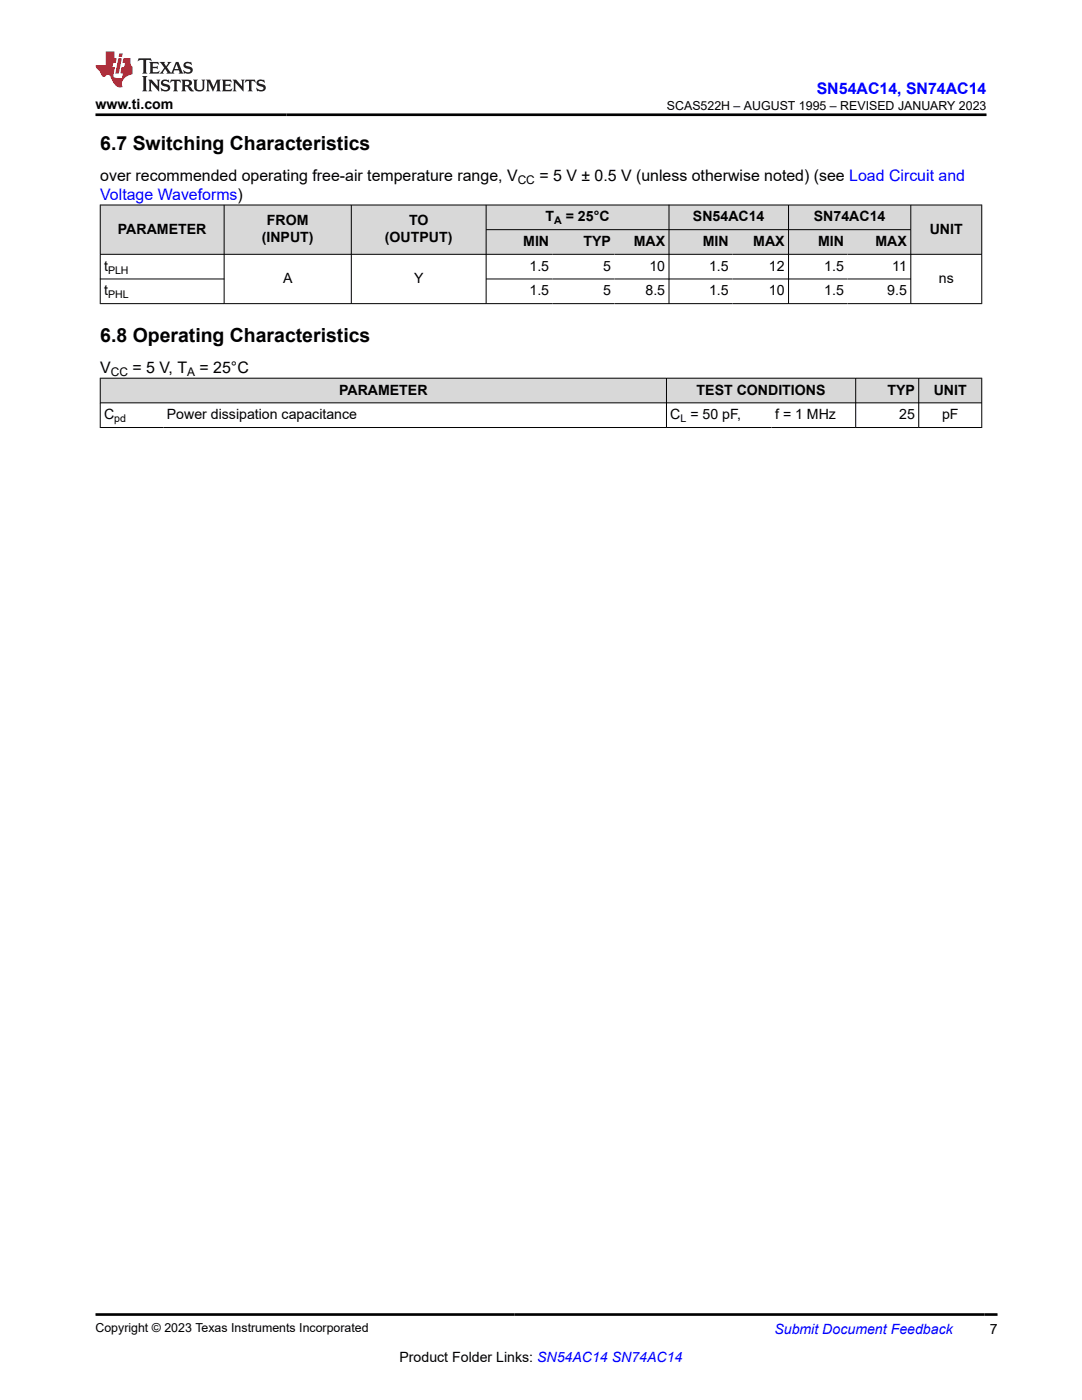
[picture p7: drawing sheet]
<svg xmlns="http://www.w3.org/2000/svg" width="216mm" height="279mm" viewBox="0 0 216 279" stroke-linecap="round" stroke-linejoin="round" font-family="sans-serif">
<g fill="#d8d8d8">
<path d="M20 40.9h175.9v4.9h-175.9z" fill-rule="evenodd"/>
<path d="M20.1 41h24.6v9.7h-24.6z" fill-rule="evenodd"/>
<path d="M44.8 41h25.2v9.7h-25.2z" fill-rule="evenodd"/>
<path d="M70.2 41h26.7v9.7h-26.7z" fill-rule="evenodd"/>
<path d="M97.1 41h36.3v4.8h-36.3z" fill-rule="evenodd"/>
<path d="M133.6 41h23.7v4.8h-23.7z" fill-rule="evenodd"/>
<path d="M157.4 41h24.3v4.8h-24.3z" fill-rule="evenodd"/>
<path d="M181.8 41h14v9.7h-14z" fill-rule="evenodd"/>
<path d="M97.1 45.9h13.2v4.8h-13.2z" fill-rule="evenodd"/>
<path d="M110.3 45.9h12.3v4.8h-12.3z" fill-rule="evenodd"/>
<path d="M122.6 45.9h10.8v4.8h-10.8z" fill-rule="evenodd"/>
<path d="M133.6 45.9h12.5v4.8h-12.5z" fill-rule="evenodd"/>
<path d="M146.1 45.9h11.2v4.8h-11.2z" fill-rule="evenodd"/>
<path d="M157.4 45.9h11.7v4.8h-11.7z" fill-rule="evenodd"/>
<path d="M169.1 45.9h12.6v4.8h-12.6z" fill-rule="evenodd"/>
</g>
<g fill="none" stroke="#000" stroke-width=".2">
<path d="M19.9 40.9h176.1M19.9 50.8h176.1M19.9 55.7h24.9M20 40.9v19.8M44.7 40.9v19.8M70.1 40.9v19.8M97 40.9v19.8M97 45.8h84.8M97 55.7h84.8M133.5 40.9v19.8M157.3 40.9v19.8M181.7 40.9v19.8"/>
<path d="M195.9 40.9v19.8M196 60.6h-176.1"/>
</g>
<g fill="#d8d8d8">
<path d="M20 75.5h175.9v4.9h-175.9z" fill-rule="evenodd"/>
<path d="M20.1 75.5h112.8v4.8h-112.8z" fill-rule="evenodd"/>
<path d="M133 75.5h37.7v4.8h-37.7z" fill-rule="evenodd"/>
<path d="M170.8 75.5h12.5v4.8h-12.5z" fill-rule="evenodd"/>
<path d="M183.4 75.5h12.4v4.8h-12.4z" fill-rule="evenodd"/>
</g>
<path d="M19.9 75.5h176.1M20 75.4v10M133 75.4v10M170.7 75.4v10M183.3 75.4v10M195.9 75.4v10M19.9 80.4h176.1M19.9 85.3h176.1" fill="none" stroke="#000" stroke-width=".2"/>
<path d="M27.7 11.6l-.2 .6 .5-.2h.6v.1v2.2l-.2 .4h1l-.2-.4v-2.2v-.1h.5l.5 .2-.1-.6zM29.8 12.4l.2 .3v1.6l-.2 .4h1.9l.1-.6a1.08 1.08 0 0 1-1.3 .2v-.7h.6l.4 .2v-.7l-.4 .2h-.6v-.5l.2-.2a1 1 0 0 1 1 .3l-.1-.5zM31.8 12.4l1 1.1-1 1.2h.9l-.2-.2 .4-.8 .5 .8-.2 .2h1.6l-.2-.2 .1-.5h1l.1 .5-.1 .2h.9l-.2-.4-.8-1.9h-.5l-1 2.1-.8-1.1 .9-1h-.8l.2 .2-.5 .6-.3-.6 .1-.2zM35.2 12.8l.4 1h-.8zM36.8 12.5a.65 .65 0 0 0-.2 .7 .65 .65 0 0 0 .6 .5l.7 .1 .1 .3a.79 .79 0 0 1-.7 .4 .79 .79 0 0 1-.7-.5l.1 .7 .2-.1a.93 .93 0 0 0 1.1 0 .93 .93 0 0 0 .4-.9 1.46 1.46 0 0 0-1.2-.6l-.1-.3a1.09 1.09 0 0 1 1.2 .2l-.2-.6-.1 .1-.6-.2zM28.4 15.2l.2 .4v2.2l-.2 .4h1l-.2-.4v-2.2l.2-.4zM29.6 15.9l.2 .4v1.5l-.2 .4h.8l-.3-.4v-1.3l1.7 1.8v-2l.2-.4h-.8l.2 .2 .1 1.1-1.2-1.3zM32.3 16a.65 .65 0 0 0-.2 .8 .65 .65 0 0 0 .7 .4l.6 .2 .1 .2a.79 .79 0 0 1-.7 .4 .79 .79 0 0 1-.7-.5l.1 .7 .2-.1a.93 .93 0 0 0 1.1 .1 .93 .93 0 0 0 .4-1 1.46 1.46 0 0 0-1.2-.5l-.1-.4a1.09 1.09 0 0 1 1.2 .2l-.2-.6-.1 .1-.6-.1zM34.1 15.9l-.1 .6a.63 .63 0 0 1 .7-.3l.1 1.6-.3 .4h1l-.2-.4v-1.6a.66 .66 0 0 1 .8 .3l-.1-.6zM36.2 15.9l.2 .4v1.5l-.2 .4h.9l-.2-.2v-.7h.5l.1 .2a.79 .79 0 0 0 1.2 .6l-1-.9a.61 .61 0 0 0 .6-.6 .61 .61 0 0 0-.5-.7zM36.9 16.2h.2a.47 .47 0 0 1 .5 .1 .47 .47 0 0 1 .1 .5l-.2 .1-.6 .1zM38.5 15.9l.2 .2a2.27 2.27 0 0 0 .4 2 1.04 1.04 0 0 0 1.7-.7v-1.3l.2-.2h-.8l.2 .4v1.1a.6 .6 0 0 1-.6 .6 .6 .6 0 0 1-.6-.6v-1.1l.3-.4zM41.1 15.9l.2 .4v1.5l-.2 .4h.7l-.2-.4v-1.4l.9 1.9 .8-1.9v1.4l-.2 .4h1l-.3-.4v-1.5l.3-.4h-.8l-.7 1.5-.7-1.5zM44.3 15.9l.2 .4v1.5l-.2 .4h1.9l.1-.6a1.09 1.09 0 0 1-1.3 .2v-.7h.6l.4 .2v-.6l-.4 .2h-.6v-.6l.2-.1a1.01 1.01 0 0 1 1 .3l-.1-.6zM46.4 15.9l.3 .4v1.5l-.3 .4h.8l-.2-.4v-1.3l1.6 1.8v-2l.2-.4h-.7l.2 .2v1.1l-1.2-1.3zM49 15.9l-.1 .6a.63 .63 0 0 1 .8-.3v1.6l-.3 .4h1l-.2-.4v-1.6a.66 .66 0 0 1 .8 .3l-.1-.6zM51.4 16a.65 .65 0 0 0-.2 .8 .65 .65 0 0 0 .6 .4l.6 .2 .2 .2a.79 .79 0 0 1-.8 .4 .79 .79 0 0 1-.6-.5l.1 .7 .2-.1a.93 .93 0 0 0 1 .1 .93 .93 0 0 0 .5-1 1.46 1.46 0 0 0-1.3-.5l-.1-.4a1.09 1.09 0 0 1 1.3 .2l-.2-.6-.2 .1-.5-.1z" fill="#231f20"/>
<path d="M21.1 10.3v2.7h-2.1l.1 .4 .9 1a.95 .95 0 0 0 .9 .9 .59 .59 0 0 1 .6-.4 .59 .59 0 0 1 .5 .3l.4 .8a1.59 1.59 0 0 0 2.1 1.4 1.61 1.61 0 0 1 1-2.3l1-.3-.1-1.5a1.59 1.59 0 0 1-.4-1.7h-1.4l-.2 .9h.5l-.1 .9h-.5l-.2 .9v.3l.4 .1-.2 .9h-.6a.73 .73 0 0 1-1.1-.7l.3-1.5h-.5l.2-.9h.5l.2-.9h-.5v-1.3zM23.6 11.6l-.6 3.1h.7l.6-3.1zM23.8 10.7l-.1 .6h.7l.1-.6z" fill="#ed1c24"/>
<path d="M19 22.9h177.8M19 262.3h180" fill="none" stroke="#000" stroke-width=".53"/>
<g font-size="3.9">
<text x="20" y="29.9">6.7 Switching Characteristics</text>
<text x="20" y="68.3">6.8 Operating Characteristics</text>
</g>
<g font-size="3.2" fill="#00f">
<text x="163" y="18.7">SN54AC14, SN74AC14</text>
<text x="20" y="39.9">Voltage Waveforms)</text>
</g>
<g font-size="3.2">
<text x="20" y="36.1">over recommended operating free-air temperature range, V</text>
<text x="107.6" y="36.1">= 5 V ± 0.5 V (unless otherwise noted) (see Load Circuit and</text>
<text x="20" y="74.4">V</text>
<text x="26.4" y="74.4">= 5 V, T</text>
<text x="39.8" y="74.4">= 25°C</text>
</g>
<g font-size="2.8">
<text x="19" y="21.8">www.ti.com</text>
<text x="23.5" y="46.6">PARAMETER</text>
<text x="53.3" y="45">FROM</text>
<text x="81.6" y="45">TO</text>
<text x="108.9" y="44.2">T</text>
<text x="112.9" y="44.2">= 25°C</text>
<text x="138.3" y="44.2">SN54AC14</text>
<text x="162.4" y="44.2">SN74AC14</text>
<text x="185.5" y="46.6">UNIT</text>
<text x="52.2" y="48.3">(INPUT)</text>
<text x="76.8" y="48.3">(OUTPUT)</text>
<text x="104.4" y="49.1">MIN</text>
<text x="116.4" y="49.1">TYP</text>
<text x="126.5" y="49.1">MAX</text>
<text x="140.2" y="49.1">MIN</text>
<text x="150.3" y="49.1">MAX</text>
<text x="163.2" y="49.1">MIN</text>
<text x="174.7" y="49.1">MAX</text>
<text x="20.8" y="54">t</text>
<text x="20.8" y="59">t</text>
<text x="56.5" y="56.5">A</text>
<text x="82.6" y="56.5">Y</text>
<text x="105.7" y="54">1.5</text>
<text x="105.7" y="59">1.5</text>
<text x="120.3" y="54">5</text>
<text x="120.3" y="59">5</text>
<text x="128.8" y="59">8.5</text>
<text x="129.6" y="54">10</text>
<text x="141.5" y="54">1.5</text>
<text x="141.5" y="59">1.5</text>
<text x="153.4" y="54">12</text>
<text x="153.4" y="59">10</text>
<text x="164.5" y="54">1.5</text>
<text x="164.5" y="59">1.5</text>
<text x="177.1" y="59">9.5</text>
<text x="178" y="54">11</text>
<text x="187.3" y="56.5">ns</text>
<text x="20.8" y="83.7">C</text>
<text x="33.3" y="83.7">Power dissipation capacitance</text>
<text x="67.7" y="78.8">PARAMETER</text>
<text x="133.8" y="83.7">C = 50 pF,</text>
<text x="139" y="78.8">TEST CONDITIONS</text>
<text x="154.7" y="83.7">f = 1 MHz</text>
<text x="177.1" y="78.8">TYP</text>
<text x="179.4" y="83.7">25</text>
<text x="186.3" y="78.8">UNIT</text>
<text x="188" y="83.7">pF</text>
<text x="197.5" y="266.1">7</text>
<text x="79.7" y="271.7">Product Folder Links: SN54AC14 SN74AC14</text>
</g>
<text font-size="2.8" fill="#00f" x="154.5" y="266.2">Submit Document Feedback</text>
<g font-size="2.5">
<text x="133.1" y="21.9">SCAS522H – AUGUST 1995 – REVISED JANUARY 2023</text>
<text x="19" y="265.9">Copyright © 2023 Texas Instruments Incorporated</text>
</g>
<g font-size="2.4">
<text x="103.3" y="36.7">CC</text>
<text x="22.1" y="75.1">CC</text>
<text x="37.4" y="75.1">A</text>
</g>
<g font-size="2.1">
<text x="110.6" y="44.8">A</text>
<text x="21.6" y="54.6">PLH</text>
<text x="21.6" y="59.5">PHL</text>
<text x="22.8" y="84.2">pd</text>
<text x="135.8" y="84.2">L</text>
</g>
</svg>
